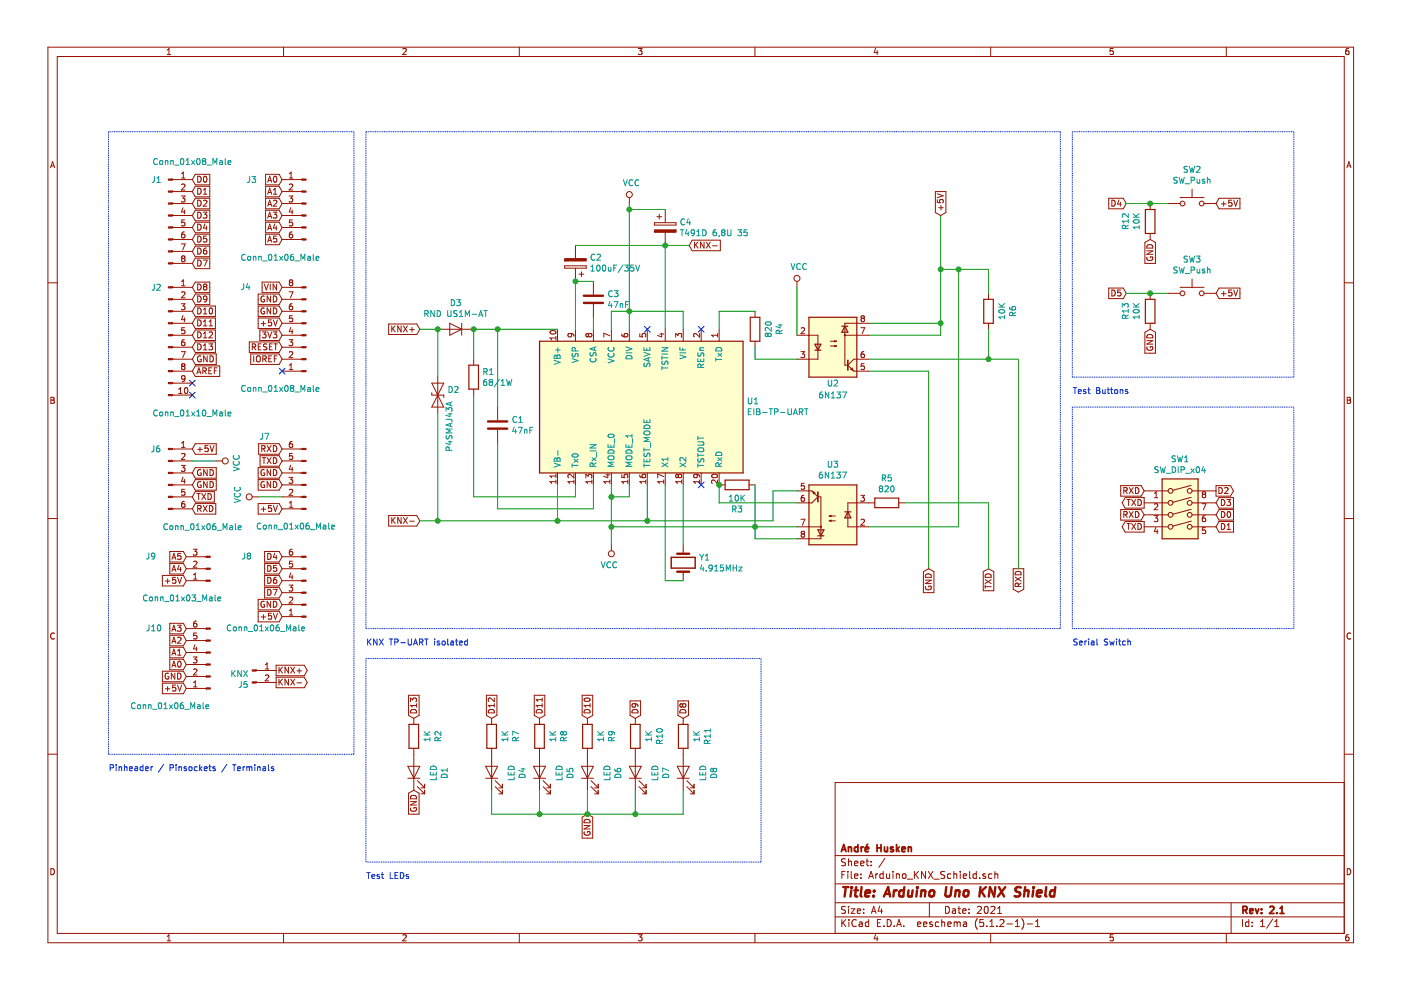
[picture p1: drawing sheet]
EESchema Schematic File Version 4
LIBS:Arduino_KNX_Schield-cache
EELAYER 29 0
EELAYER END
$Descr A4 11693 8268
encoding utf-8
Sheet 1 1
Title "Arduino Uno KNX Shield"
Date "2021"
Rev "2.1"
Comp "André Husken"
Comment1 ""
Comment2 ""
Comment3 ""
Comment4 ""
$EndDescr
$Comp
L Connector:Conn_01x08_Male J1
U 1 1
P 1400 1800
F 0 "J1" H 1300 2100 50  0000 C CNN
F 1 "Conn_01x08_Male" H 1600 2250 50  0000 C CNN
F 2 "Connector_PinHeader_2.54mm:PinHeader_1x08_P2.54mm_Vertical" H 1400 1800 50  0001 C CNN
F 3 "~" H 1400 1800 50  0001 C CNN
	1    1400 1800
	1    0    0    -1  
$EndComp
$Comp
L Connector:Conn_01x06_Male J3
U 1 1
P 2550 1700
F 0 "J3" H 3050 1900 50  0000 R CNN
F 1 "Conn_01x06_Male" H 3100 1250 50  0000 R CNN
F 2 "Connector_PinHeader_2.54mm:PinHeader_1x06_P2.54mm_Vertical" H 2550 1700 50  0001 C CNN
F 3 "~" H 2550 1700 50  0001 C CNN
	1    2550 1700
	-1   0    0    -1  
$EndComp
$Comp
L Connector:Conn_01x08_Male J4
U 1 1
P 2550 2800
F 0 "J4" H 3100 2400 50  0000 R CNN
F 1 "Conn_01x08_Male" H 3100 3250 50  0000 R CNN
F 2 "Connector_PinHeader_2.54mm:PinHeader_1x08_P2.54mm_Vertical" H 2550 2800 50  0001 C CNN
F 3 "~" H 2550 2800 50  0001 C CNN
	1    2550 2800
	-1   0    0    1   
$EndComp
Text GLabel 1600 1500 2    50   Input ~ 0
D0
Text GLabel 1600 1600 2    50   Input ~ 0
D1
Text GLabel 1600 1800 2    50   Input ~ 0
D3
Text GLabel 1600 1900 2    50   Input ~ 0
D4
Text GLabel 1600 2000 2    50   Input ~ 0
D5
Text GLabel 1600 2100 2    50   Input ~ 0
D6
Text GLabel 1600 2200 2    50   Input ~ 0
D7
Text GLabel 1600 2400 2    50   Input ~ 0
D8
Text GLabel 1600 2500 2    50   Input ~ 0
D9
Text GLabel 1600 2600 2    50   Input ~ 0
D10
Text GLabel 1600 2700 2    50   Input ~ 0
D11
Text GLabel 1600 2800 2    50   Input ~ 0
D12
Text GLabel 1600 2900 2    50   Input ~ 0
D13
Text GLabel 2350 1500 0    50   Input ~ 0
A0
Text GLabel 2350 1600 0    50   Input ~ 0
A1
Text GLabel 2350 1700 0    50   Input ~ 0
A2
Text GLabel 2350 1800 0    50   Input ~ 0
A3
Text GLabel 2350 1900 0    50   Input ~ 0
A4
Text GLabel 2350 2000 0    50   Input ~ 0
A5
Text GLabel 1600 3000 2    50   Input ~ 0
GND
Text GLabel 1600 3100 2    50   Input ~ 0
AREF
NoConn ~ 1600 3200
NoConn ~ 1600 3300
NoConn ~ 2350 3100
Text GLabel 2350 3000 0    50   Input ~ 0
IOREF
Text GLabel 2350 2900 0    50   Input ~ 0
RESET
Text GLabel 2350 2800 0    50   Input ~ 0
3V3
Text GLabel 2350 2700 0    50   Input ~ 0
+5V
Text GLabel 2350 2600 0    50   Input ~ 0
GND
Text GLabel 2350 2500 0    50   Input ~ 0
GND
Text GLabel 2350 2400 0    50   Input ~ 0
VIN
$Comp
L Connector:Conn_01x10_Male J2
U 1 1
P 1400 2800
F 0 "J2" H 1300 3200 50  0000 C CNN
F 1 "Conn_01x10_Male" H 1600 2150 50  0000 C CNN
F 2 "Connector_PinHeader_2.54mm:PinHeader_1x10_P2.54mm_Vertical" H 1400 2800 50  0001 C CNN
F 3 "~" H 1400 2800 50  0001 C CNN
	1    1400 2800
	1    0    0    -1  
$EndComp
$Comp
L Device:LED D1
U 1 1
P 3450 6450
F 0 "D1" H 3443 6195 50  0000 C CNN
F 1 "LED" H 3443 6286 50  0000 C CNN
F 2 "LED_SMD:LED_0805_2012Metric" H 3450 6450 50  0001 C CNN
F 3 "~" H 3450 6450 50  0001 C CNN
	1    3450 6450
	0    -1   -1   0   
$EndComp
$Comp
L Device:R R2
U 1 1
P 3450 6150
F 0 "R2" V 3243 6150 50  0000 C CNN
F 1 "1K" V 3334 6150 50  0000 C CNN
F 2 "Resistor_SMD:R_0805_2012Metric" V 3380 6150 50  0001 C CNN
F 3 "~" H 3450 6150 50  0001 C CNN
	1    3450 6150
	-1   0    0    1   
$EndComp
Text GLabel 3450 6000 1    50   Input ~ 0
D13
Text GLabel 3450 6600 3    50   Input ~ 0
GND
$Comp
L Arduino_KNX_Schield-rescue:EIB-TP-UART-Knx-Arduino_KNX_Schield-rescue U1
U 1 1
P 5350 3400
F 0 "U1" V 5396 2520 50  0000 R CNN
F 1 "EIB-TP-UART" V 5305 2520 50  0000 R CNN
F 2 "Package_SO:SOIC-20W_7.5x12.8mm_P1.27mm" H 5350 3500 50  0001 C CIN
F 3 "http://www.opternus.com/uploads/media/TPUART1_Datenblatt_20130806.pdf" H 5350 3400 50  0001 C CNN
	1    5350 3400
	0    -1   -1   0   
$EndComp
$Comp
L Connector:Conn_01x02_Male J5
U 1 1
P 2100 5600
F 0 "J5" H 2072 5482 50  0000 R CNN
F 1 "KNX" H 2072 5573 50  0000 R CNN
F 2 "Connector_Wago:Wago_KNX_243-211_1x02_P5.75mm_Vertical_Top" H 2100 5600 50  0001 C CNN
F 3 "~" H 2100 5600 50  0001 C CNN
	1    2100 5600
	1    0    0    -1  
$EndComp
$Comp
L Device:D_TVS D2
U 1 1
P 3650 3300
F 0 "D2" V 3604 3379 50  0000 L CNN
F 1 "P4SMAJ43A" H 3700 3400 50  0000 L CNN
F 2 "Diode_SMD:D_SMA" H 3650 3300 50  0001 C CNN
F 3 "~" H 3650 3300 50  0001 C CNN
	1    3650 3300
	0    1    1    0   
$EndComp
Wire Wire Line
	3650 3150 3650 2750
Wire Wire Line
	3650 2750 3500 2750
$Comp
L Diode:1N5408 D3
U 1 1
P 3800 2750
F 0 "D3" H 3800 2534 50  0000 C CNN
F 1 "RND US1M-AT" H 3800 2625 50  0000 C CNN
F 2 "Diode_SMD:D_SMA" H 3800 2575 50  0001 C CNN
F 3 "http://www.vishay.com/docs/88516/1n5400.pdf" H 3800 2750 50  0001 C CNN
	1    3800 2750
	-1   0    0    1   
$EndComp
Connection ~ 3650 2750
Wire Wire Line
	4650 2750 4150 2750
$Comp
L Device:R R1
U 1 1
P 3950 3150
F 0 "R1" H 4020 3196 50  0000 L CNN
F 1 "68/1W" H 4020 3105 50  0000 L CNN
F 2 "Resistor_SMD:R_2512_6332Metric" V 3880 3150 50  0001 C CNN
F 3 "~" H 3950 3150 50  0001 C CNN
	1    3950 3150
	1    0    0    -1  
$EndComp
Wire Wire Line
	3950 3000 3950 2750
Connection ~ 3950 2750
Wire Wire Line
	4800 4050 4800 4150
Wire Wire Line
	4800 4150 3950 4150
Wire Wire Line
	3950 4150 3950 3300
$Comp
L Device:C C1
U 1 1
P 4150 3550
F 0 "C1" H 4265 3596 50  0000 L CNN
F 1 "47nF" H 4265 3505 50  0000 L CNN
F 2 "Capacitor_SMD:C_0805_2012Metric" H 4188 3400 50  0001 C CNN
F 3 "~" H 4150 3550 50  0001 C CNN
	1    4150 3550
	1    0    0    -1  
$EndComp
Wire Wire Line
	4150 3400 4150 2750
Connection ~ 4150 2750
Wire Wire Line
	4150 2750 3950 2750
Wire Wire Line
	4150 3700 4150 4250
Wire Wire Line
	4150 4250 4950 4250
Wire Wire Line
	4950 4250 4950 4050
$Comp
L Device:C C3
U 1 1
P 4950 2500
F 0 "C3" H 5065 2546 50  0000 L CNN
F 1 "47nF" H 5065 2455 50  0000 L CNN
F 2 "Capacitor_SMD:C_0805_2012Metric" H 4988 2350 50  0001 C CNN
F 3 "~" H 4950 2500 50  0001 C CNN
	1    4950 2500
	1    0    0    -1  
$EndComp
Wire Wire Line
	4950 2650 4950 2750
Wire Wire Line
	4950 2350 4800 2350
Wire Wire Line
	4800 2350 4800 2750
$Comp
L Device:CP C2
U 1 1
P 4800 2200
F 0 "C2" H 4682 2154 50  0000 R CNN
F 1 "100uF/35V" H 4682 2245 50  0000 R CNN
F 2 "Capacitor_SMD:CP_Elec_6.3x7.7" H 4838 2050 50  0001 C CNN
F 3 "~" H 4800 2200 50  0001 C CNN
	1    4800 2200
	-1   0    0    1   
$EndComp
Connection ~ 4800 2350
$Comp
L power:VCC #PWR0101
U 1 1
P 5250 1700
F 0 "#PWR0101" H 5250 1550 50  0001 C CNN
F 1 "VCC" H 5267 1873 50  0000 C CNN
F 2 "" H 5250 1700 50  0001 C CNN
F 3 "" H 5250 1700 50  0001 C CNN
	1    5250 1700
	1    0    0    -1  
$EndComp
Wire Wire Line
	5100 2750 5100 2600
Wire Wire Line
	5100 2600 5250 2600
Connection ~ 5250 2600
Wire Wire Line
	5250 2600 5250 2750
Wire Wire Line
	5700 2750 5700 2600
Wire Wire Line
	5700 2600 5250 2600
$Comp
L Device:CP C4
U 1 1
P 5550 1900
F 0 "C4" H 5668 1946 50  0000 L CNN
F 1 "T491D 6,8U 35" H 5668 1855 50  0000 L CNN
F 2 "Capacitor_Tantalum_SMD:CP_EIA-7343-20_Kemet-V" H 5588 1750 50  0001 C CNN
F 3 "~" H 5550 1900 50  0001 C CNN
	1    5550 1900
	1    0    0    -1  
$EndComp
Wire Wire Line
	5250 1700 5250 1750
Wire Wire Line
	5550 1750 5250 1750
Connection ~ 5250 1750
Wire Wire Line
	5250 1750 5250 2600
Wire Wire Line
	5550 2050 4800 2050
Wire Wire Line
	5550 2750 5550 2050
Connection ~ 5550 2050
Wire Wire Line
	5750 2050 5550 2050
$Comp
L power:VCC #PWR0104
U 1 1
P 5100 4550
F 0 "#PWR0104" H 5100 4400 50  0001 C CNN
F 1 "VCC" H 5117 4723 50  0000 C CNN
F 2 "" H 5100 4550 50  0001 C CNN
F 3 "" H 5100 4550 50  0001 C CNN
	1    5100 4550
	-1   0    0    1   
$EndComp
Wire Wire Line
	5100 4050 5100 4150
Wire Wire Line
	5100 4150 5250 4150
Wire Wire Line
	5250 4150 5250 4050
Connection ~ 5100 4150
Wire Wire Line
	5100 4150 5100 4400
Connection ~ 5100 4400
Wire Wire Line
	5100 4400 5100 4550
$Comp
L Device:Crystal Y1
U 1 1
P 5700 4700
F 0 "Y1" V 5654 4831 50  0000 L CNN
F 1 "4.915MHz" V 5745 4831 50  0000 L CNN
F 2 "Crystal:Crystal_SMD_HC49-SD" H 5700 4700 50  0001 C CNN
F 3 "~" H 5700 4700 50  0001 C CNN
	1    5700 4700
	0    1    1    0   
$EndComp
Wire Wire Line
	5700 4050 5700 4550
Wire Wire Line
	5550 4050 5550 4850
Wire Wire Line
	5550 4850 5700 4850
NoConn ~ 5850 4050
NoConn ~ 5850 2750
NoConn ~ 5400 2750
$Comp
L power:VCC #PWR0111
U 1 1
P 1800 3850
F 0 "#PWR0111" H 1800 3700 50  0001 C CNN
F 1 "VCC" H 1817 4023 50  0000 C CNN
F 2 "" H 1800 3850 50  0001 C CNN
F 3 "" H 1800 3850 50  0001 C CNN
	1    1800 3850
	0    1    1    0   
$EndComp
$Comp
L Connector:Conn_01x06_Male J6
U 1 1
P 1400 3950
F 0 "J6" H 1250 4150 50  0000 L CNN
F 1 "Conn_01x06_Male" H 1350 3500 50  0000 L CNN
F 2 "Connector_Molex:Molex_PicoBlade_53047-0610_1x06_P1.25mm_Vertical" H 1400 3950 50  0001 C CNN
F 3 "~" H 1400 3950 50  0001 C CNN
	1    1400 3950
	1    0    0    -1  
$EndComp
$Comp
L Connector:Conn_01x06_Male J7
U 1 1
P 2550 4050
F 0 "J7" H 2850 3650 50  0000 L CNN
F 1 "Conn_01x06_Male" H 2300 4400 50  0000 L CNN
F 2 "Connector_PinSocket_2.54mm:PinSocket_1x06_P2.54mm_Vertical" H 2550 4050 50  0001 C CNN
F 3 "~" H 2550 4050 50  0001 C CNN
	1    2550 4050
	-1   0    0    1   
$EndComp
Wire Wire Line
	2150 4150 2350 4150
Text GLabel 8500 4750 3    50   Output ~ 0
RXD
Text GLabel 8250 4750 3    50   Input ~ 0
TXD
Text GLabel 2350 3750 0    50   Input ~ 0
RXD
Text GLabel 2350 3850 0    50   Input ~ 0
TXD
Text GLabel 1600 4250 2    50   Input ~ 0
RXD
Text GLabel 1600 4150 2    50   Input ~ 0
TXD
$Comp
L Device:LED D4
U 1 1
P 4100 6450
F 0 "D4" H 4093 6195 50  0000 C CNN
F 1 "LED" H 4093 6286 50  0000 C CNN
F 2 "LED_SMD:LED_0805_2012Metric" H 4100 6450 50  0001 C CNN
F 3 "~" H 4100 6450 50  0001 C CNN
	1    4100 6450
	0    -1   -1   0   
$EndComp
$Comp
L Device:R R7
U 1 1
P 4100 6150
F 0 "R7" V 3893 6150 50  0000 C CNN
F 1 "1K" V 3984 6150 50  0000 C CNN
F 2 "Resistor_SMD:R_0805_2012Metric" V 4030 6150 50  0001 C CNN
F 3 "~" H 4100 6150 50  0001 C CNN
	1    4100 6150
	-1   0    0    1   
$EndComp
Text GLabel 4100 6000 1    50   Input ~ 0
D12
Text GLabel 4900 6800 3    50   Input ~ 0
GND
$Comp
L Device:LED D5
U 1 1
P 4500 6450
F 0 "D5" H 4493 6195 50  0000 C CNN
F 1 "LED" H 4493 6286 50  0000 C CNN
F 2 "LED_SMD:LED_0805_2012Metric" H 4500 6450 50  0001 C CNN
F 3 "~" H 4500 6450 50  0001 C CNN
	1    4500 6450
	0    -1   -1   0   
$EndComp
$Comp
L Device:R R8
U 1 1
P 4500 6150
F 0 "R8" V 4293 6150 50  0000 C CNN
F 1 "1K" V 4384 6150 50  0000 C CNN
F 2 "Resistor_SMD:R_0805_2012Metric" V 4430 6150 50  0001 C CNN
F 3 "~" H 4500 6150 50  0001 C CNN
	1    4500 6150
	-1   0    0    1   
$EndComp
Text GLabel 4500 6000 1    50   Input ~ 0
D11
$Comp
L Device:LED D6
U 1 1
P 4900 6450
F 0 "D6" H 4893 6195 50  0000 C CNN
F 1 "LED" H 4893 6286 50  0000 C CNN
F 2 "LED_SMD:LED_0805_2012Metric" H 4900 6450 50  0001 C CNN
F 3 "~" H 4900 6450 50  0001 C CNN
	1    4900 6450
	0    -1   -1   0   
$EndComp
$Comp
L Device:R R9
U 1 1
P 4900 6150
F 0 "R9" V 4693 6150 50  0000 C CNN
F 1 "1K" V 4784 6150 50  0000 C CNN
F 2 "Resistor_SMD:R_0805_2012Metric" V 4830 6150 50  0001 C CNN
F 3 "~" H 4900 6150 50  0001 C CNN
	1    4900 6150
	-1   0    0    1   
$EndComp
Text GLabel 4900 6000 1    50   Input ~ 0
D10
$Comp
L Device:LED D7
U 1 1
P 5300 6450
F 0 "D7" H 5293 6195 50  0000 C CNN
F 1 "LED" H 5293 6286 50  0000 C CNN
F 2 "LED_SMD:LED_0805_2012Metric" H 5300 6450 50  0001 C CNN
F 3 "~" H 5300 6450 50  0001 C CNN
	1    5300 6450
	0    -1   -1   0   
$EndComp
$Comp
L Device:R R10
U 1 1
P 5300 6150
F 0 "R10" V 5093 6150 50  0000 C CNN
F 1 "1K" V 5184 6150 50  0000 C CNN
F 2 "Resistor_SMD:R_0805_2012Metric" V 5230 6150 50  0001 C CNN
F 3 "~" H 5300 6150 50  0001 C CNN
	1    5300 6150
	-1   0    0    1   
$EndComp
Text GLabel 5300 6000 1    50   Input ~ 0
D9
$Comp
L Device:LED D8
U 1 1
P 5700 6450
F 0 "D8" H 5693 6195 50  0000 C CNN
F 1 "LED" H 5693 6286 50  0000 C CNN
F 2 "LED_SMD:LED_0805_2012Metric" H 5700 6450 50  0001 C CNN
F 3 "~" H 5700 6450 50  0001 C CNN
	1    5700 6450
	0    -1   -1   0   
$EndComp
$Comp
L Device:R R11
U 1 1
P 5700 6150
F 0 "R11" V 5493 6150 50  0000 C CNN
F 1 "1K" V 5584 6150 50  0000 C CNN
F 2 "Resistor_SMD:R_0805_2012Metric" V 5630 6150 50  0001 C CNN
F 3 "~" H 5700 6150 50  0001 C CNN
	1    5700 6150
	-1   0    0    1   
$EndComp
Text GLabel 5700 6000 1    50   Input ~ 0
D8
Wire Wire Line
	4100 6600 4100 6800
Wire Wire Line
	5700 6800 5700 6600
Wire Wire Line
	4100 6800 4500 6800
Wire Wire Line
	5300 6600 5300 6800
Connection ~ 5300 6800
Wire Wire Line
	5300 6800 5700 6800
Wire Wire Line
	4900 6600 4900 6800
Connection ~ 4900 6800
Wire Wire Line
	4900 6800 5300 6800
Wire Wire Line
	4500 6600 4500 6800
Connection ~ 4500 6800
Wire Wire Line
	4500 6800 4900 6800
$Comp
L Connector:Conn_01x06_Male J8
U 1 1
P 2550 4950
F 0 "J8" H 3000 4650 50  0000 L CNN
F 1 "Conn_01x06_Male" H 2550 5250 50  0000 L CNN
F 2 "Connector_Molex:Molex_PicoBlade_53047-0610_1x06_P1.25mm_Vertical" H 2550 4950 50  0001 C CNN
F 3 "~" H 2550 4950 50  0001 C CNN
	1    2550 4950
	-1   0    0    1   
$EndComp
Text GLabel 2350 5050 0    50   Input ~ 0
GND
Text GLabel 1600 1700 2    50   Input ~ 0
D2
Text GLabel 2350 4650 0    50   Input ~ 0
D4
Text GLabel 2350 4750 0    50   Input ~ 0
D5
Text GLabel 2350 4850 0    50   Input ~ 0
D6
$Comp
L Connector:Conn_01x06_Male J10
U 1 1
P 1750 5550
F 0 "J10" H 2150 5250 50  0000 L CNN
F 1 "Conn_01x06_Male" H 1750 5900 50  0000 L CNN
F 2 "Connector_Molex:Molex_PicoBlade_53047-0610_1x06_P1.25mm_Vertical" H 1750 5550 50  0001 C CNN
F 3 "~" H 1750 5550 50  0001 C CNN
	1    1750 5550
	-1   0    0    1   
$EndComp
Text GLabel 1550 5650 0    50   Input ~ 0
GND
Text GLabel 1550 5750 0    50   Input ~ 0
+5V
Text GLabel 1550 5550 0    50   Input ~ 0
A0
Text GLabel 1550 5450 0    50   Input ~ 0
A1
Text GLabel 1550 5350 0    50   Input ~ 0
A2
Text GLabel 1550 5250 0    50   Input ~ 0
A3
Text GLabel 1550 4750 0    50   Input ~ 0
A4
Text GLabel 1550 4650 0    50   Input ~ 0
A5
$Comp
L Connector:Conn_01x03_Male J9
U 1 1
P 1750 4750
F 0 "J9" H 2200 4650 50  0000 L CNN
F 1 "Conn_01x03_Male" H 1650 5000 50  0000 L CNN
F 2 "Connector_Molex:Molex_PicoBlade_53047-0310_1x03_P1.25mm_Vertical" H 1750 4750 50  0001 C CNN
F 3 "~" H 1750 4750 50  0001 C CNN
	1    1750 4750
	-1   0    0    1   
$EndComp
Text GLabel 1550 4850 0    50   Input ~ 0
+5V
Text GLabel 10150 4100 2    50   Output ~ 0
D2
Text GLabel 10150 4200 2    50   Input ~ 0
D3
Text GLabel 2350 5150 0    50   Input ~ 0
+5V
Text GLabel 2350 4950 0    50   Input ~ 0
D7
$Comp
L Switch:SW_DIP_x04 SW1
U 1 1
P 9850 4300
F 0 "SW1" H 9850 4767 50  0000 C CNN
F 1 "SW_DIP_x04" H 9850 4676 50  0000 C CNN
F 2 "Button_Switch_THT:SW_DIP_SPSTx04_Slide_6.7x11.72mm_W7.62mm_P2.54mm_LowProfile" H 9850 4300 50  0001 C CNN
F 3 "~" H 9850 4300 50  0001 C CNN
	1    9850 4300
	1    0    0    -1  
$EndComp
Text GLabel 9550 4100 0    50   Input ~ 0
RXD
Text GLabel 9550 4200 0    50   Output ~ 0
TXD
Text GLabel 9550 4300 0    50   Input ~ 0
RXD
Text GLabel 9550 4400 0    50   Output ~ 0
TXD
Text GLabel 10150 4300 2    50   Input ~ 0
D0
Text GLabel 10150 4400 2    50   Input ~ 0
D1
Text GLabel 2300 5600 2    50   Output ~ 0
KNX+
Text GLabel 2300 5700 2    50   Output ~ 0
KNX-
Text GLabel 3500 2750 0    50   Input ~ 0
KNX+
Text GLabel 3500 4350 0    50   Input ~ 0
KNX-
Wire Wire Line
	5400 4050 5400 4350
Wire Wire Line
	5400 4350 4650 4350
Wire Wire Line
	4650 4050 4650 4350
Connection ~ 4650 4350
Wire Wire Line
	3650 3450 3650 4350
Connection ~ 3650 4350
Wire Wire Line
	3650 4350 3500 4350
$Comp
L power:VCC #PWR0105
U 1 1
P 6650 2400
F 0 "#PWR0105" H 6650 2250 50  0001 C CNN
F 1 "VCC" H 6667 2573 50  0000 C CNN
F 2 "" H 6650 2400 50  0001 C CNN
F 3 "" H 6650 2400 50  0001 C CNN
	1    6650 2400
	1    0    0    -1  
$EndComp
$Comp
L Isolator:6N136 U3
U 1 1
P 6950 4300
F 0 "U3" H 6950 3883 50  0000 C CNN
F 1 "6N137" H 6950 3974 50  0000 C CNN
F 2 "Package_DIP:DIP-8_W7.62mm" H 6750 4000 50  0001 L CIN
F 3 "https://optoelectronics.liteon.com/upload/download/DS70-2008-0032/6N135-L%206N136-L%20series.pdf" H 6950 4300 50  0001 L CNN
	1    6950 4300
	-1   0    0    1   
$EndComp
Wire Wire Line
	5100 4400 6300 4400
Wire Wire Line
	6000 4200 6000 4050
Wire Wire Line
	6650 4100 6450 4100
Wire Wire Line
	3650 4350 4650 4350
Wire Wire Line
	6650 4500 6300 4500
Wire Wire Line
	6300 4500 6300 4400
Connection ~ 6300 4400
Wire Wire Line
	6300 4400 6650 4400
$Comp
L Device:R R4
U 1 1
P 6300 2750
F 0 "R4" V 6093 2750 50  0000 C CNN
F 1 "820" V 6184 2750 50  0000 C CNN
F 2 "Resistor_SMD:R_0805_2012Metric" V 6230 2750 50  0001 C CNN
F 3 "~" H 6300 2750 50  0001 C CNN
	1    6300 2750
	-1   0    0    1   
$EndComp
$Comp
L Isolator:6N136 U2
U 1 1
P 6950 2900
F 0 "U2" H 6950 2600 50  0000 C CNN
F 1 "6N137" H 6950 2500 50  0000 C CNN
F 2 "Package_DIP:DIP-8_W7.62mm" H 6750 2600 50  0001 L CIN
F 3 "https://optoelectronics.liteon.com/upload/download/DS70-2008-0032/6N135-L%206N136-L%20series.pdf" H 6950 2900 50  0001 L CNN
	1    6950 2900
	1    0    0    -1  
$EndComp
Wire Wire Line
	6650 3000 6300 3000
Wire Wire Line
	6300 3000 6300 2900
Wire Wire Line
	6300 2600 6000 2600
Wire Wire Line
	6000 2600 6000 2750
Wire Wire Line
	7250 2700 7850 2700
Wire Wire Line
	7250 2800 7850 2800
Wire Wire Line
	7850 2800 7850 2700
Connection ~ 7850 2700
Wire Wire Line
	8000 4400 7250 4400
$Comp
L Device:R R5
U 1 1
P 7400 4200
F 0 "R5" V 7193 4200 50  0000 C CNN
F 1 "820" V 7284 4200 50  0000 C CNN
F 2 "Resistor_SMD:R_0805_2012Metric" V 7330 4200 50  0001 C CNN
F 3 "~" H 7400 4200 50  0001 C CNN
	1    7400 4200
	0    1    1    0   
$EndComp
Wire Wire Line
	7550 4200 8250 4200
Wire Wire Line
	8250 4200 8250 4750
Wire Wire Line
	7750 4750 7750 3100
Wire Wire Line
	7750 3100 7250 3100
$Comp
L Device:R R6
U 1 1
P 8250 2600
F 0 "R6" V 8043 2600 50  0000 C CNN
F 1 "10K" V 8134 2600 50  0000 C CNN
F 2 "Resistor_SMD:R_0805_2012Metric" V 8180 2600 50  0001 C CNN
F 3 "~" H 8250 2600 50  0001 C CNN
	1    8250 2600
	-1   0    0    1   
$EndComp
Wire Wire Line
	8250 3000 7250 3000
Wire Wire Line
	7850 1800 7850 2250
Wire Wire Line
	8250 2250 8000 2250
Connection ~ 7850 2250
Wire Wire Line
	7850 2250 7850 2700
Wire Wire Line
	8000 2250 8000 4400
Connection ~ 8000 2250
Wire Wire Line
	8000 2250 7850 2250
Wire Wire Line
	8250 3000 8500 3000
Wire Wire Line
	8500 3000 8500 4750
Connection ~ 8250 3000
Wire Wire Line
	6000 4200 6650 4200
$Comp
L Device:R R3
U 1 1
P 6150 4050
F 0 "R3" V 5943 4050 50  0000 C CNN
F 1 "10K" V 6034 4050 50  0000 C CNN
F 2 "Resistor_SMD:R_0805_2012Metric" V 6080 4050 50  0001 C CNN
F 3 "~" H 6150 4050 50  0001 C CNN
	1    6150 4050
	0    -1   -1   0   
$EndComp
Connection ~ 6000 4050
Wire Wire Line
	6300 4400 6300 4050
Wire Wire Line
	8250 2750 8250 3000
Wire Wire Line
	8250 2450 8250 2250
Wire Wire Line
	6650 2400 6650 2800
Text GLabel 5750 2050 2    50   Input ~ 0
KNX-
Wire Wire Line
	5400 4350 6450 4350
Wire Wire Line
	6450 4350 6450 4100
Connection ~ 5400 4350
Text GLabel 7850 1800 1    50   Input ~ 0
+5V
Text GLabel 7750 4750 3    50   Input ~ 0
GND
Text GLabel 1600 3750 2    50   Input ~ 0
+5V
$Comp
L power:VCC #PWR0103
U 1 1
P 2150 4150
F 0 "#PWR0103" H 2150 4000 50  0001 C CNN
F 1 "VCC" H 2167 4323 50  0000 C CNN
F 2 "" H 2150 4150 50  0001 C CNN
F 3 "" H 2150 4150 50  0001 C CNN
	1    2150 4150
	0    -1   -1   0   
$EndComp
Text GLabel 2350 4250 0    50   Input ~ 0
+5V
$Comp
L Switch:SW_Push SW2
U 1 1
P 9950 1700
F 0 "SW2" H 9950 1985 50  0000 C CNN
F 1 "SW_Push" H 9950 1894 50  0000 C CNN
F 2 "Button_Switch_SMD:SW_SPST_B3S-1000" H 9950 1900 50  0001 C CNN
F 3 "~" H 9950 1900 50  0001 C CNN
	1    9950 1700
	1    0    0    -1  
$EndComp
Text GLabel 9400 1700 0    50   Input ~ 0
D4
$Comp
L Device:R R12
U 1 1
P 9600 1850
F 0 "R12" V 9393 1850 50  0000 C CNN
F 1 "10K" V 9484 1850 50  0000 C CNN
F 2 "Resistor_SMD:R_0805_2012Metric" V 9530 1850 50  0001 C CNN
F 3 "~" H 9600 1850 50  0001 C CNN
	1    9600 1850
	1    0    0    -1  
$EndComp
Text GLabel 1600 4050 2    50   Input ~ 0
GND
Text GLabel 1600 3950 2    50   Input ~ 0
GND
Text GLabel 2350 3950 0    50   Input ~ 0
GND
Text GLabel 2350 4050 0    50   Input ~ 0
GND
Wire Wire Line
	9400 1700 9600 1700
Connection ~ 9600 1700
Wire Wire Line
	9600 1700 9750 1700
Text GLabel 9600 2000 3    50   Input ~ 0
GND
Text GLabel 10150 1700 2    50   Input ~ 0
+5V
Text GLabel 9400 2450 0    50   Input ~ 0
D5
$Comp
L Device:R R13
U 1 1
P 9600 2600
F 0 "R13" V 9393 2600 50  0000 C CNN
F 1 "10K" V 9484 2600 50  0000 C CNN
F 2 "Resistor_SMD:R_0805_2012Metric" V 9530 2600 50  0001 C CNN
F 3 "~" H 9600 2600 50  0001 C CNN
	1    9600 2600
	1    0    0    -1  
$EndComp
Wire Wire Line
	9400 2450 9600 2450
Connection ~ 9600 2450
Wire Wire Line
	9600 2450 9750 2450
Text GLabel 9600 2750 3    50   Input ~ 0
GND
Text GLabel 10150 2450 2    50   Input ~ 0
+5V
$Comp
L Switch:SW_Push SW3
U 1 1
P 9950 2450
F 0 "SW3" H 9950 2735 50  0000 C CNN
F 1 "SW_Push" H 9950 2644 50  0000 C CNN
F 2 "Button_Switch_SMD:SW_SPST_B3S-1000" H 9950 2650 50  0001 C CNN
F 3 "~" H 9950 2650 50  0001 C CNN
	1    9950 2450
	1    0    0    -1  
$EndComp
Wire Wire Line
	1800 3850 1600 3850
Wire Notes Line
	900  1100 2950 1100
Wire Notes Line
	2950 1100 2950 6300
Wire Notes Line
	2950 6300 900  6300
Wire Notes Line
	900  6300 900  1100
Wire Notes Line
	3050 1100 3050 5250
Wire Notes Line
	3050 5250 8850 5250
Wire Notes Line
	8850 5250 8850 1100
Wire Notes Line
	8850 1100 3050 1100
Wire Notes Line
	8950 1100 8950 3150
Wire Notes Line
	8950 3150 10800 3150
Wire Notes Line
	10800 3150 10800 1100
Wire Notes Line
	10800 1100 8950 1100
Wire Notes Line
	8950 3400 8950 5250
Wire Notes Line
	8950 5250 10800 5250
Wire Notes Line
	10800 5250 10800 3400
Wire Notes Line
	10800 3400 8950 3400
Wire Notes Line
	3050 5500 6350 5500
Wire Notes Line
	6350 5500 6350 7200
Wire Notes Line
	6350 7200 3050 7200
Wire Notes Line
	3050 7200 3050 5500
Text Notes 900  6450 0    50   ~ 0
Pinheader / Pinsockets / Terminals
Text Notes 3050 5400 0    50   ~ 0
KNX TP-UART isolated
Text Notes 3050 7350 0    50   ~ 0
Test LEDs
Text Notes 8950 3300 0    50   ~ 0
Test Buttons
Text Notes 8950 5400 0    50   ~ 0
Serial Switch
$EndSCHEMATC
